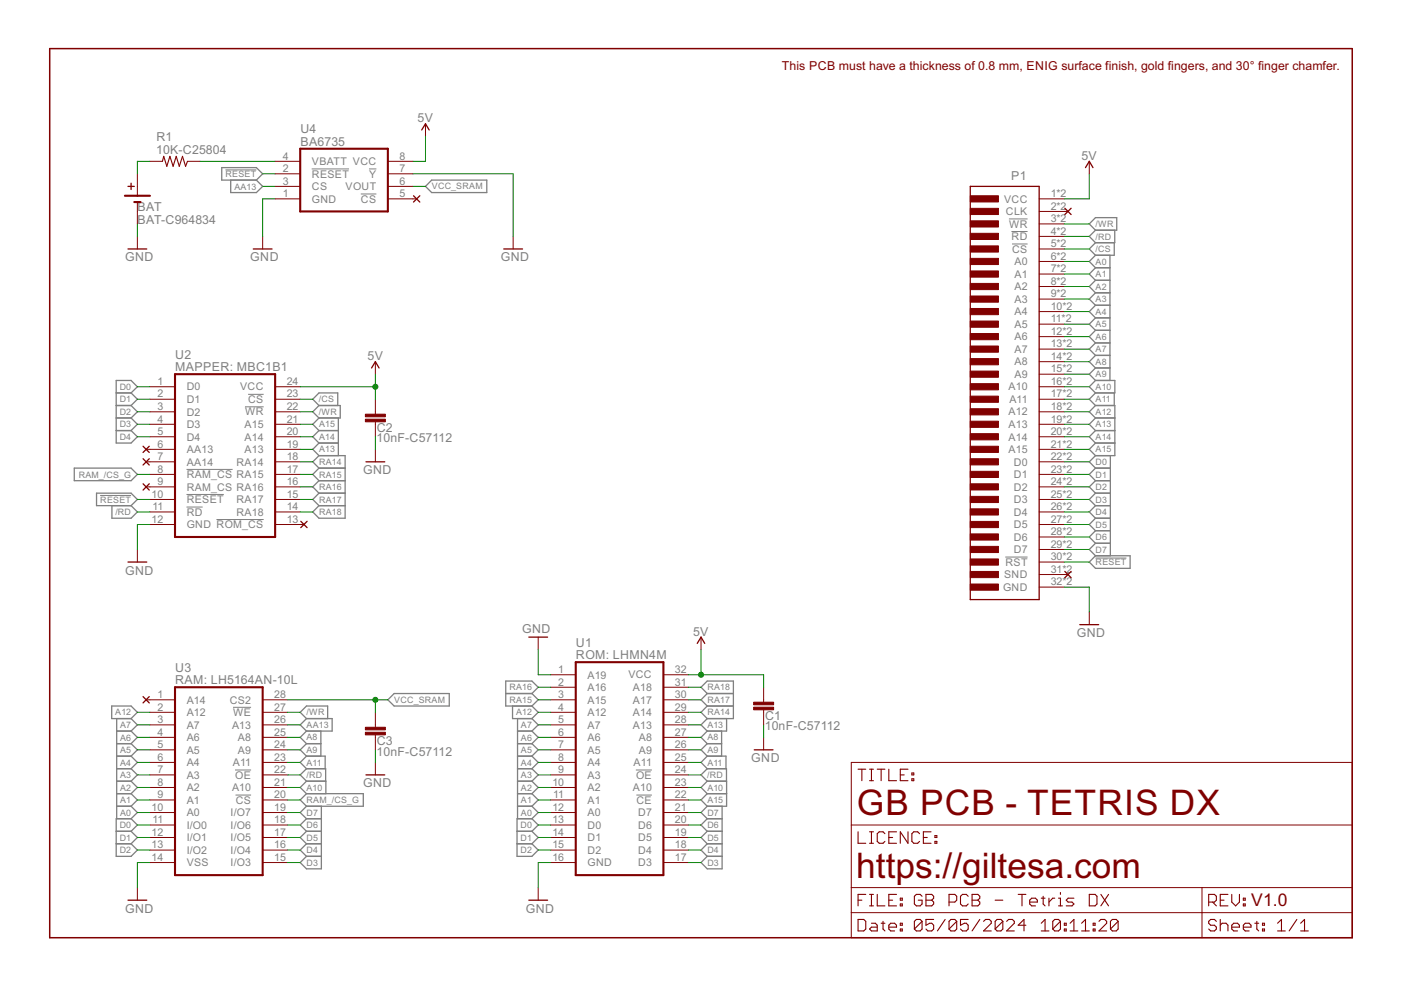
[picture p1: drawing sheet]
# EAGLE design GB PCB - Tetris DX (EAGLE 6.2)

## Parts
BAT  BAT-C964834  CR2032MY-2032-12-R  [CR2032_MY-2032-12-R]
C1  10nF-C57112  C0603"  [C0603]
C2  10nF-C57112  C0603"  [C0603]
C3  10nF-C57112  C0603"  [C0603]
P1  GB_CARTRIDGE  [GB_CARTRIDGE]
R1  10K-C25804  R0603  [R0603]
U1  ROM: LHMN4M  LHMN4M  [LHMN4M]
U2  MAPPER: MBC1B1  MBC1B1  [MBC1B1]
U3  RAM: LH5164AN-10L  LH5164AN-10L  [LH5164AN-10L]
U4  BA6735  [BA6735]

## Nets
5V: C1.2 C2.1 P1.1"(VCC) P1.1(VCC) U1.32(VCC) U2.24(VCC) U4.8(VCC)
!RESET: P1.30"(!RST) P1.30(!RST) U2.10(!RESET) U4.2(!RESET)
/CS: P1.5"(!CS) P1.5(!CS) U2.23(!CS)
/RD: P1.4"(!RD) P1.4(!RD) U1.24(!OE) U2.11(!RD) U3.22(!OE)
/WR: P1.3"(!WR) P1.3(!WR) U2.22(!WR) U3.27(!WE)
A0: P1.6"(A0) P1.6(A0) U1.12(A0) U3.10(A0)
A1: P1.7"(A1) P1.7(A1) U1.11(A1) U3.9(A1)
A2: P1.8"(A2) P1.8(A2) U1.10(A2) U3.8(A2)
A3: P1.9"(A3) P1.9(A3) U1.9(A3) U3.7(A3)
A4: P1.10"(A4) P1.10(A4) U1.8(A4) U3.6(A4)
A5: P1.11"(A5) P1.11(A5) U1.7(A5) U3.5(A5)
A6: P1.12"(A6) P1.12(A6) U1.6(A6) U3.4(A6)
A7: P1.13"(A7) P1.13(A7) U1.5(A7) U3.3(A7)
A8: P1.14"(A8) P1.14(A8) U1.27(A8) U3.25(A8)
A9: P1.15"(A9) P1.15(A9) U1.26(A9) U3.24(A9)
A10: P1.16"(A10) P1.16(A10) U1.23(A10) U3.21(A10)
A11: P1.17"(A11) P1.17(A11) U1.25(A11) U3.23(A11)
A12: P1.18"(A12) P1.18(A12) U1.4(A12) U3.2(A12)
A13: P1.19"(A13) P1.19(A13) U1.28(A13) U2.19(A13)
A14: P1.20"(A14) P1.20(A14) U2.20(A14)
A15: P1.21"(A15) P1.21(A15) U1.22(!CE) U2.21(A15)
AA13: U3.26(A13) U4.3(CS)
D0: P1.22"(D0) P1.22(D0) U1.13(D0) U2.1(D0) U3.11(I/O0)
D1: P1.23"(D1) P1.23(D1) U1.14(D1) U2.2(D1) U3.12(I/O1)
D2: P1.24"(D2) P1.24(D2) U1.15(D2) U2.3(D2) U3.13(I/O2)
D3: P1.25"(D3) P1.25(D3) U1.17(D3) U2.4(D3) U3.15(I/O3)
D4: P1.26"(D4) P1.26(D4) U1.18(D4) U2.5(D4) U3.16(I/O4)
D5: P1.27"(D5) P1.27(D5) U1.19(D5) U3.17(I/O5)
D6: P1.28"(D6) P1.28(D6) U1.20(D6) U3.18(I/O6)
D7: P1.29"(D7) P1.29(D7) U1.21(D7) U3.19(I/O7)
GND: BAT.GND1(B-) BAT.GND2(B-) BAT.GND3(B-) C1.1 C2.2 C3.2 P1.32"(GND) P1.32(GND) U1.1(A19) U1.16(GND) U2.12(GND) U3.14(VSS) U4.1(GND) U4.7(!Y)
N$1: BAT.VCC1(B+) BAT.VCC2(B+) R1.2
N$16: R1.1 U4.4(VBATT)
RA14: U1.29(A14) U2.18(RA14)
RA15: U1.3(A15) U2.17(RA15)
RA16: U1.2(A16) U2.16(RA16)
RA17: U1.30(A17) U2.15(RA17)
RA18: U1.31(A18) U2.14(RA18)
RAM_/CS_G: U2.8(!RAM_CS) U3.20(!CS)
VCC_SRAM [VCC]: C3.1 U3.28(CS2) U4.6(VOUT)
Unconnected: P1.2"(CLK) P1.2(CLK) P1.31"(SND) P1.31(SND) U2.6(AA13) U2.7(AA14) U2.9(RAM_CS) U2.13(!ROM_CS) U3.1(A14) U4.5(!CS)

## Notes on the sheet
- This PCB must have a thickness of 0.8 mm, ENIG surface finish, gold fingers, and 30° finger chamfer.
- GB PCB - TETRIS DX
- https://giltesa.com
- V1.0

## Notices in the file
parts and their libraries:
SparkFun: Licensing: CC v3.0 Share-Alike You are welcome to use this library for commercial purposes.
SparkFun-PowerSymbols: Licensing: Creative Commons ShareAlike 4.0 International - https://creativecommons.org/licenses/by-sa/4.0
